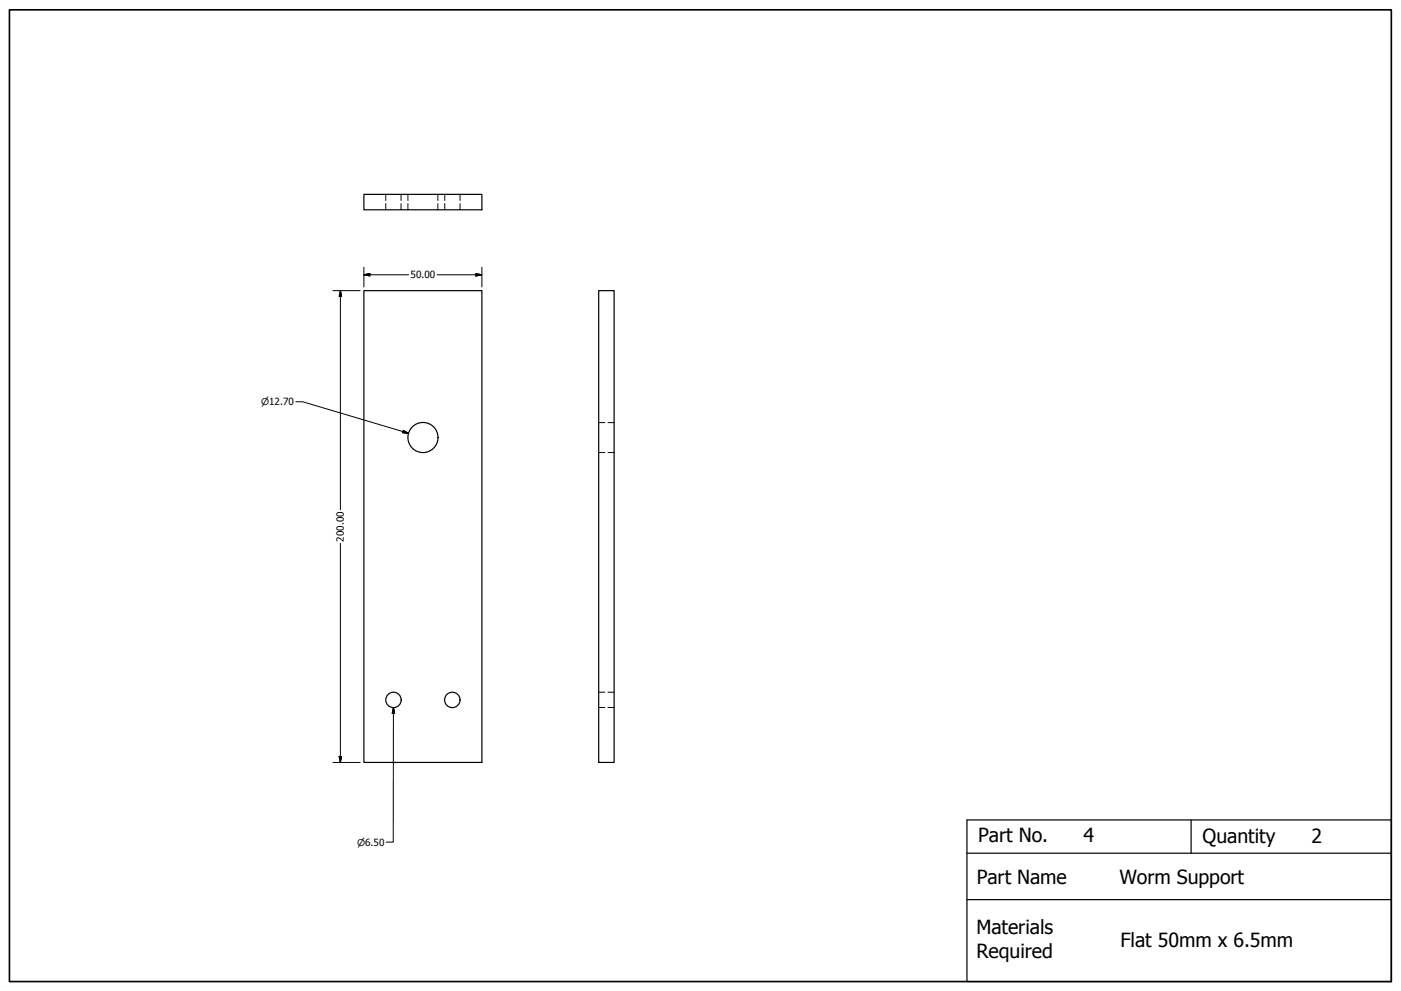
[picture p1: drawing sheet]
<svg xmlns="http://www.w3.org/2000/svg" width="594mm" height="420mm" viewBox="0 0 594 420" stroke-linecap="round" stroke-linejoin="round" font-family="sans-serif">
<!-- layer: Visible (ANSI) -->
<g fill="none" stroke="#000" stroke-width=".51">
<path d="M154.3 82.4h50v6.5h-50zM154.3 123.2h50v200.1h-50zM253.9 123.2h6.5v200.1h-6.5z"/>
<circle cx="179.4" cy="185.5" r="6.4"/>
<circle cx="166.8" cy="296.7" r="3.3"/>
<circle cx="191.8" cy="296.7" r="3.3"/>
</g>
<!-- layer: Hidden (ANSI) -->
<g fill="none" stroke="#000" stroke-width=".42">
<path d="M163.6 82.4v2.6M163.6 86.3v2.6M170.1 82.4v2.6M170.1 86.3v2.6M173 82.4v2.6M173 86.3v2.6M185.7 82.4v2.6M185.7 86.3v2.6M188.6 82.4v2.6M188.6 86.3v2.6M195.1 82.4v2.6M195.1 86.3v2.6"/>
<path d="M253.9 179.2h2.6M257.8 179.2h2.6M253.9 191.9h2.6M257.8 191.9h2.6M253.9 300h2.6M253.9 293.5h2.6M257.8 300h2.6M257.8 293.5h2.6"/>
</g>
<!-- layer: Border (ANSI) -->
<path d="M4 4.2h586v412h-586z" fill="none" stroke="#000" stroke-width=".7"/>
<!-- layer: Title (ANSI) -->
<path d="M410 347.6h180v68.6h-180zM505.1 347.6v14.1M410 361.7h180M410 381.4h180" fill="none" stroke="#000" stroke-width=".51"/>
<!-- layer: Dimension (ANSI) -->
<g fill="none" stroke="#000" stroke-width=".42">
<path d="M154.3 116.5l2.5-.5v1zM154.3 116.5h19M154.3 113.3v8.3M185.4 116.5h18.9M201.8 116l2.5 .5-2.5 .5zM204.3 113.3v8.3M141.2 123.2h11.5M144.3 123.2l.5 2.5h-1zM144.3 123.2v92.9M125.4 170.3h3l44.8 13.4M171 182.5l2.2 1.2-2.5-.3zM144.3 230.4v92.9"/>
<path d="M166.8 300l.5 2.5h-1zM166.8 300v57h-3M141.2 323.3h11.5M143.8 320.7h1l-.5 2.6z"/>
</g>
<path d="M154.3 116.5l2.5-.5zM154.3 116.5l2.5-.5v1zM201.8 117l2.5-.5zM201.8 116l2.5 .5-2.5 .5zM144.3 123.2l.5 2.5zM144.3 123.2l.5 2.5h-1zM170.7 183.4l2.5 .3zM171 182.5l2.2 1.2-2.5-.3zM166.8 300l.5 2.5zM166.8 300l.5 2.5h-1zM143.8 320.7l.5 2.6zM143.8 320.7h1l-.5 2.6z" fill="#000" stroke="#000" stroke-width=".42"/>
<g font-size="8.3">
<text x="414.8" y="357">Part No.</text>
<text x="459.4" y="356.9">4</text>
<text x="510" y="357.4">Quantity</text>
<text x="556.1" y="357.3">2</text>
<text x="414.1" y="374.9">Part Name</text>
<text x="474.7" y="374.9">Worm Support</text>
<text x="414" y="396.2">Materials</text>
<text x="475.1" y="401.4">Flat 50mm x 6.5mm</text>
<text x="414.1" y="406.1">Required</text>
</g>
<g font-size="4.2">
<text x="174.1" y="118">50.00</text>
<text x="145.9" y="229.6" transform="rotate(-90 145.9 229.6)">200.00</text>
</g>
<g font-size="4">
<text x="110.7" y="171.8">⌀12.70</text>
<text x="151.4" y="358.5">⌀6.50</text>
</g>
</svg>
